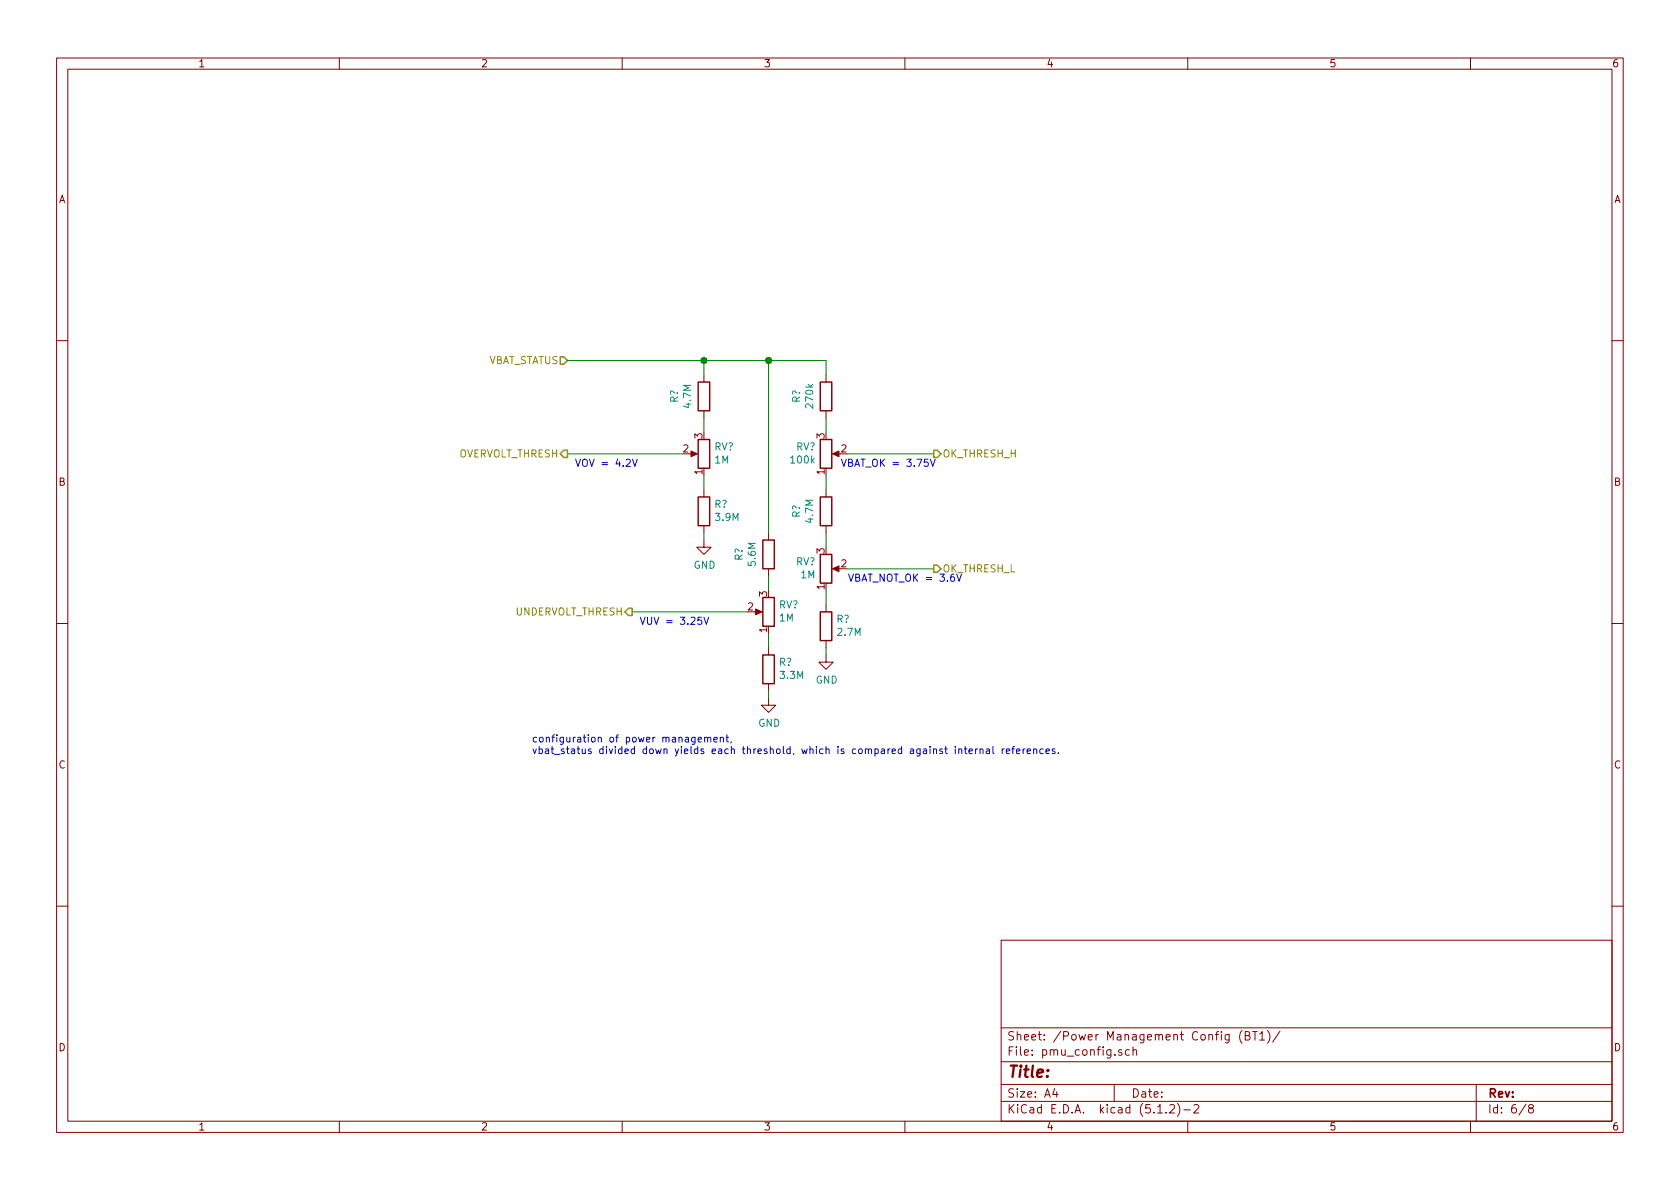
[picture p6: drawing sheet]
EESchema Schematic File Version 4
LIBS:wsn-cache
EELAYER 29 0
EELAYER END
$Descr A4 11693 8268
encoding utf-8
Sheet 8 8
Title ""
Date ""
Rev ""
Comp ""
Comment1 ""
Comment2 ""
Comment3 ""
Comment4 ""
$EndDescr
Text Notes 5850 3250 0    50   ~ 0
VBAT_OK = 3.75V
Text Notes 3700 5250 0    50   ~ 0
configuration of power management,\nvbat_status divided down yields each threshold, which is compared against internal references.
Text Notes 4000 3250 0    50   ~ 0
VOV = 4.2V
Wire Wire Line
	4900 3400 4900 3300
$Comp
L Device:R R?
U 1 1
P 4900 3550
AR Path="/5E6162D6" Ref="R?"  Part="1" 
AR Path="/5E4C7A3A/5E6162D6" Ref="R?"  Part="1" 
AR Path="/5E607FB1/5E6162D6" Ref="R?"  Part="1" 
AR Path="/5E608311/5E6162D6" Ref="R?"  Part="1" 
AR Path="/5E63F3FC/5E6162D6" Ref="R?"  Part="1" 
F 0 "R?" H 4830 3504 50  0000 R CNN
F 1 "3.9M" H 4830 3595 50  0000 R CNN
F 2 "" V 4830 3550 50  0001 C CNN
F 3 "~" H 4900 3550 50  0001 C CNN
	1    4900 3550
	-1   0    0    1   
$EndComp
Wire Wire Line
	4900 2900 4900 3000
$Comp
L Device:R R?
U 1 1
P 4900 2750
AR Path="/5E6162DD" Ref="R?"  Part="1" 
AR Path="/5E4C7A3A/5E6162DD" Ref="R?"  Part="1" 
AR Path="/5E607FB1/5E6162DD" Ref="R?"  Part="1" 
AR Path="/5E608311/5E6162DD" Ref="R?"  Part="1" 
AR Path="/5E63F3FC/5E6162DD" Ref="R?"  Part="1" 
F 0 "R?" V 4693 2750 50  0000 C CNN
F 1 "4.7M" V 4784 2750 50  0000 C CNN
F 2 "" V 4830 2750 50  0001 C CNN
F 3 "~" H 4900 2750 50  0001 C CNN
	1    4900 2750
	1    0    0    -1  
$EndComp
$Comp
L Device:R_POT RV?
U 1 1
P 4900 3150
AR Path="/5E6162E3" Ref="RV?"  Part="1" 
AR Path="/5E4C7A3A/5E6162E3" Ref="RV?"  Part="1" 
AR Path="/5E607FB1/5E6162E3" Ref="RV?"  Part="1" 
AR Path="/5E608311/5E6162E3" Ref="RV?"  Part="1" 
AR Path="/5E63F3FC/5E6162E3" Ref="RV?"  Part="1" 
F 0 "RV?" H 4830 3104 50  0000 R CNN
F 1 "1M" H 4830 3195 50  0000 R CNN
F 2 "" H 4900 3150 50  0001 C CNN
F 3 "~" H 4900 3150 50  0001 C CNN
	1    4900 3150
	-1   0    0    1   
$EndComp
Text Notes 4450 4350 0    50   ~ 0
VUV = 3.25V
Wire Wire Line
	5350 4500 5350 4400
$Comp
L Device:R R?
U 1 1
P 5350 4650
AR Path="/5E6162EB" Ref="R?"  Part="1" 
AR Path="/5E4C7A3A/5E6162EB" Ref="R?"  Part="1" 
AR Path="/5E607FB1/5E6162EB" Ref="R?"  Part="1" 
AR Path="/5E608311/5E6162EB" Ref="R?"  Part="1" 
AR Path="/5E63F3FC/5E6162EB" Ref="R?"  Part="1" 
F 0 "R?" H 5280 4604 50  0000 R CNN
F 1 "3.3M" H 5280 4695 50  0000 R CNN
F 2 "" V 5280 4650 50  0001 C CNN
F 3 "~" H 5350 4650 50  0001 C CNN
	1    5350 4650
	-1   0    0    1   
$EndComp
Wire Wire Line
	5350 4000 5350 4100
$Comp
L Device:R R?
U 1 1
P 5350 3850
AR Path="/5E6162F2" Ref="R?"  Part="1" 
AR Path="/5E4C7A3A/5E6162F2" Ref="R?"  Part="1" 
AR Path="/5E607FB1/5E6162F2" Ref="R?"  Part="1" 
AR Path="/5E608311/5E6162F2" Ref="R?"  Part="1" 
AR Path="/5E63F3FC/5E6162F2" Ref="R?"  Part="1" 
F 0 "R?" V 5143 3850 50  0000 C CNN
F 1 "5.6M" V 5234 3850 50  0000 C CNN
F 2 "" V 5280 3850 50  0001 C CNN
F 3 "~" H 5350 3850 50  0001 C CNN
	1    5350 3850
	1    0    0    -1  
$EndComp
$Comp
L Device:R_POT RV?
U 1 1
P 5350 4250
AR Path="/5E6162F8" Ref="RV?"  Part="1" 
AR Path="/5E4C7A3A/5E6162F8" Ref="RV?"  Part="1" 
AR Path="/5E607FB1/5E6162F8" Ref="RV?"  Part="1" 
AR Path="/5E608311/5E6162F8" Ref="RV?"  Part="1" 
AR Path="/5E63F3FC/5E6162F8" Ref="RV?"  Part="1" 
F 0 "RV?" H 5280 4204 50  0000 R CNN
F 1 "1M" H 5280 4295 50  0000 R CNN
F 2 "" H 5350 4250 50  0001 C CNN
F 3 "~" H 5350 4250 50  0001 C CNN
	1    5350 4250
	-1   0    0    1   
$EndComp
Wire Wire Line
	5750 4500 5750 4550
$Comp
L power:GND #PWR?
U 1 1
P 5750 4550
AR Path="/5E6162FF" Ref="#PWR?"  Part="1" 
AR Path="/5E4C7A3A/5E6162FF" Ref="#PWR?"  Part="1" 
AR Path="/5E50A26F/5E6162FF" Ref="#PWR?"  Part="1" 
AR Path="/5E607FB1/5E6162FF" Ref="#PWR?"  Part="1" 
AR Path="/5E608311/5E6162FF" Ref="#PWR?"  Part="1" 
AR Path="/5E63F3FC/5E6162FF" Ref="#PWR?"  Part="1" 
F 0 "#PWR?" H 5750 4300 50  0001 C CNN
F 1 "GND" H 5755 4377 50  0000 C CNN
F 2 "" H 5750 4550 50  0001 C CNN
F 3 "" H 5750 4550 50  0001 C CNN
	1    5750 4550
	1    0    0    -1  
$EndComp
$Comp
L Device:R R?
U 1 1
P 5750 2750
AR Path="/5E616305" Ref="R?"  Part="1" 
AR Path="/5E4C7A3A/5E616305" Ref="R?"  Part="1" 
AR Path="/5E607FB1/5E616305" Ref="R?"  Part="1" 
AR Path="/5E608311/5E616305" Ref="R?"  Part="1" 
AR Path="/5E63F3FC/5E616305" Ref="R?"  Part="1" 
F 0 "R?" V 5543 2750 50  0000 C CNN
F 1 "270k" V 5634 2750 50  0000 C CNN
F 2 "" V 5680 2750 50  0001 C CNN
F 3 "~" H 5750 2750 50  0001 C CNN
	1    5750 2750
	1    0    0    -1  
$EndComp
$Comp
L Device:R_POT RV?
U 1 1
P 5750 3150
AR Path="/5E61630B" Ref="RV?"  Part="1" 
AR Path="/5E4C7A3A/5E61630B" Ref="RV?"  Part="1" 
AR Path="/5E607FB1/5E61630B" Ref="RV?"  Part="1" 
AR Path="/5E608311/5E61630B" Ref="RV?"  Part="1" 
AR Path="/5E63F3FC/5E61630B" Ref="RV?"  Part="1" 
F 0 "RV?" H 5681 3104 50  0000 R CNN
F 1 "100k" H 5681 3195 50  0000 R CNN
F 2 "" H 5750 3150 50  0001 C CNN
F 3 "~" H 5750 3150 50  0001 C CNN
	1    5750 3150
	1    0    0    1   
$EndComp
Text Notes 5900 4050 0    50   ~ 0
VBAT_NOT_OK = 3.6V
$Comp
L Device:R_POT RV?
U 1 1
P 5750 3950
AR Path="/5E616312" Ref="RV?"  Part="1" 
AR Path="/5E4C7A3A/5E616312" Ref="RV?"  Part="1" 
AR Path="/5E607FB1/5E616312" Ref="RV?"  Part="1" 
AR Path="/5E608311/5E616312" Ref="RV?"  Part="1" 
AR Path="/5E63F3FC/5E616312" Ref="RV?"  Part="1" 
F 0 "RV?" H 5680 3904 50  0000 R CNN
F 1 "1M" H 5680 3995 50  0000 R CNN
F 2 "" H 5750 3950 50  0001 C CNN
F 3 "~" H 5750 3950 50  0001 C CNN
	1    5750 3950
	1    0    0    1   
$EndComp
Wire Wire Line
	5750 4100 5750 4200
Wire Wire Line
	5750 3800 5750 3700
Wire Wire Line
	5750 3300 5750 3400
Wire Wire Line
	5750 3000 5750 2900
$Comp
L Device:R R?
U 1 1
P 5750 3550
AR Path="/5E61631C" Ref="R?"  Part="1" 
AR Path="/5E4C7A3A/5E61631C" Ref="R?"  Part="1" 
AR Path="/5E607FB1/5E61631C" Ref="R?"  Part="1" 
AR Path="/5E608311/5E61631C" Ref="R?"  Part="1" 
AR Path="/5E63F3FC/5E61631C" Ref="R?"  Part="1" 
F 0 "R?" V 5543 3550 50  0000 C CNN
F 1 "4.7M" V 5634 3550 50  0000 C CNN
F 2 "" V 5680 3550 50  0001 C CNN
F 3 "~" H 5750 3550 50  0001 C CNN
	1    5750 3550
	1    0    0    -1  
$EndComp
$Comp
L Device:R R?
U 1 1
P 5750 4350
AR Path="/5E616322" Ref="R?"  Part="1" 
AR Path="/5E4C7A3A/5E616322" Ref="R?"  Part="1" 
AR Path="/5E607FB1/5E616322" Ref="R?"  Part="1" 
AR Path="/5E608311/5E616322" Ref="R?"  Part="1" 
AR Path="/5E63F3FC/5E616322" Ref="R?"  Part="1" 
F 0 "R?" H 5680 4304 50  0000 R CNN
F 1 "2.7M" H 5680 4395 50  0000 R CNN
F 2 "" V 5680 4350 50  0001 C CNN
F 3 "~" H 5750 4350 50  0001 C CNN
	1    5750 4350
	-1   0    0    1   
$EndComp
$Comp
L power:GND #PWR?
U 1 1
P 5350 4850
AR Path="/5E616328" Ref="#PWR?"  Part="1" 
AR Path="/5E4C7A3A/5E616328" Ref="#PWR?"  Part="1" 
AR Path="/5E50A26F/5E616328" Ref="#PWR?"  Part="1" 
AR Path="/5E607FB1/5E616328" Ref="#PWR?"  Part="1" 
AR Path="/5E608311/5E616328" Ref="#PWR?"  Part="1" 
AR Path="/5E63F3FC/5E616328" Ref="#PWR?"  Part="1" 
F 0 "#PWR?" H 5350 4600 50  0001 C CNN
F 1 "GND" H 5355 4677 50  0000 C CNN
F 2 "" H 5350 4850 50  0001 C CNN
F 3 "" H 5350 4850 50  0001 C CNN
	1    5350 4850
	1    0    0    -1  
$EndComp
Wire Wire Line
	5350 4800 5350 4850
$Comp
L power:GND #PWR?
U 1 1
P 4900 3750
AR Path="/5E61632F" Ref="#PWR?"  Part="1" 
AR Path="/5E4C7A3A/5E61632F" Ref="#PWR?"  Part="1" 
AR Path="/5E50A26F/5E61632F" Ref="#PWR?"  Part="1" 
AR Path="/5E607FB1/5E61632F" Ref="#PWR?"  Part="1" 
AR Path="/5E608311/5E61632F" Ref="#PWR?"  Part="1" 
AR Path="/5E63F3FC/5E61632F" Ref="#PWR?"  Part="1" 
F 0 "#PWR?" H 4900 3500 50  0001 C CNN
F 1 "GND" H 4905 3577 50  0000 C CNN
F 2 "" H 4900 3750 50  0001 C CNN
F 3 "" H 4900 3750 50  0001 C CNN
	1    4900 3750
	1    0    0    -1  
$EndComp
Wire Wire Line
	4900 3700 4900 3750
Wire Wire Line
	4400 4250 5200 4250
Wire Wire Line
	5900 3150 6500 3150
Wire Wire Line
	5900 3950 6500 3950
Wire Wire Line
	3950 3150 4750 3150
Wire Wire Line
	5350 3700 5350 2500
Wire Wire Line
	5350 2500 5750 2500
Connection ~ 5350 2500
Wire Wire Line
	5350 2500 4900 2500
Wire Wire Line
	5750 2500 5750 2600
Wire Wire Line
	4900 2500 4900 2600
Text HLabel 3950 3150 0    50   Output ~ 0
OVERVOLT_THRESH
Text HLabel 4400 4250 0    50   Output ~ 0
UNDERVOLT_THRESH
Text HLabel 6500 3150 2    50   Output ~ 0
OK_THRESH_H
Text HLabel 6500 3950 2    50   Output ~ 0
OK_THRESH_L
Text HLabel 3950 2500 0    50   Input ~ 0
VBAT_STATUS
Wire Wire Line
	4900 2500 3950 2500
Connection ~ 4900 2500
$EndSCHEMATC
